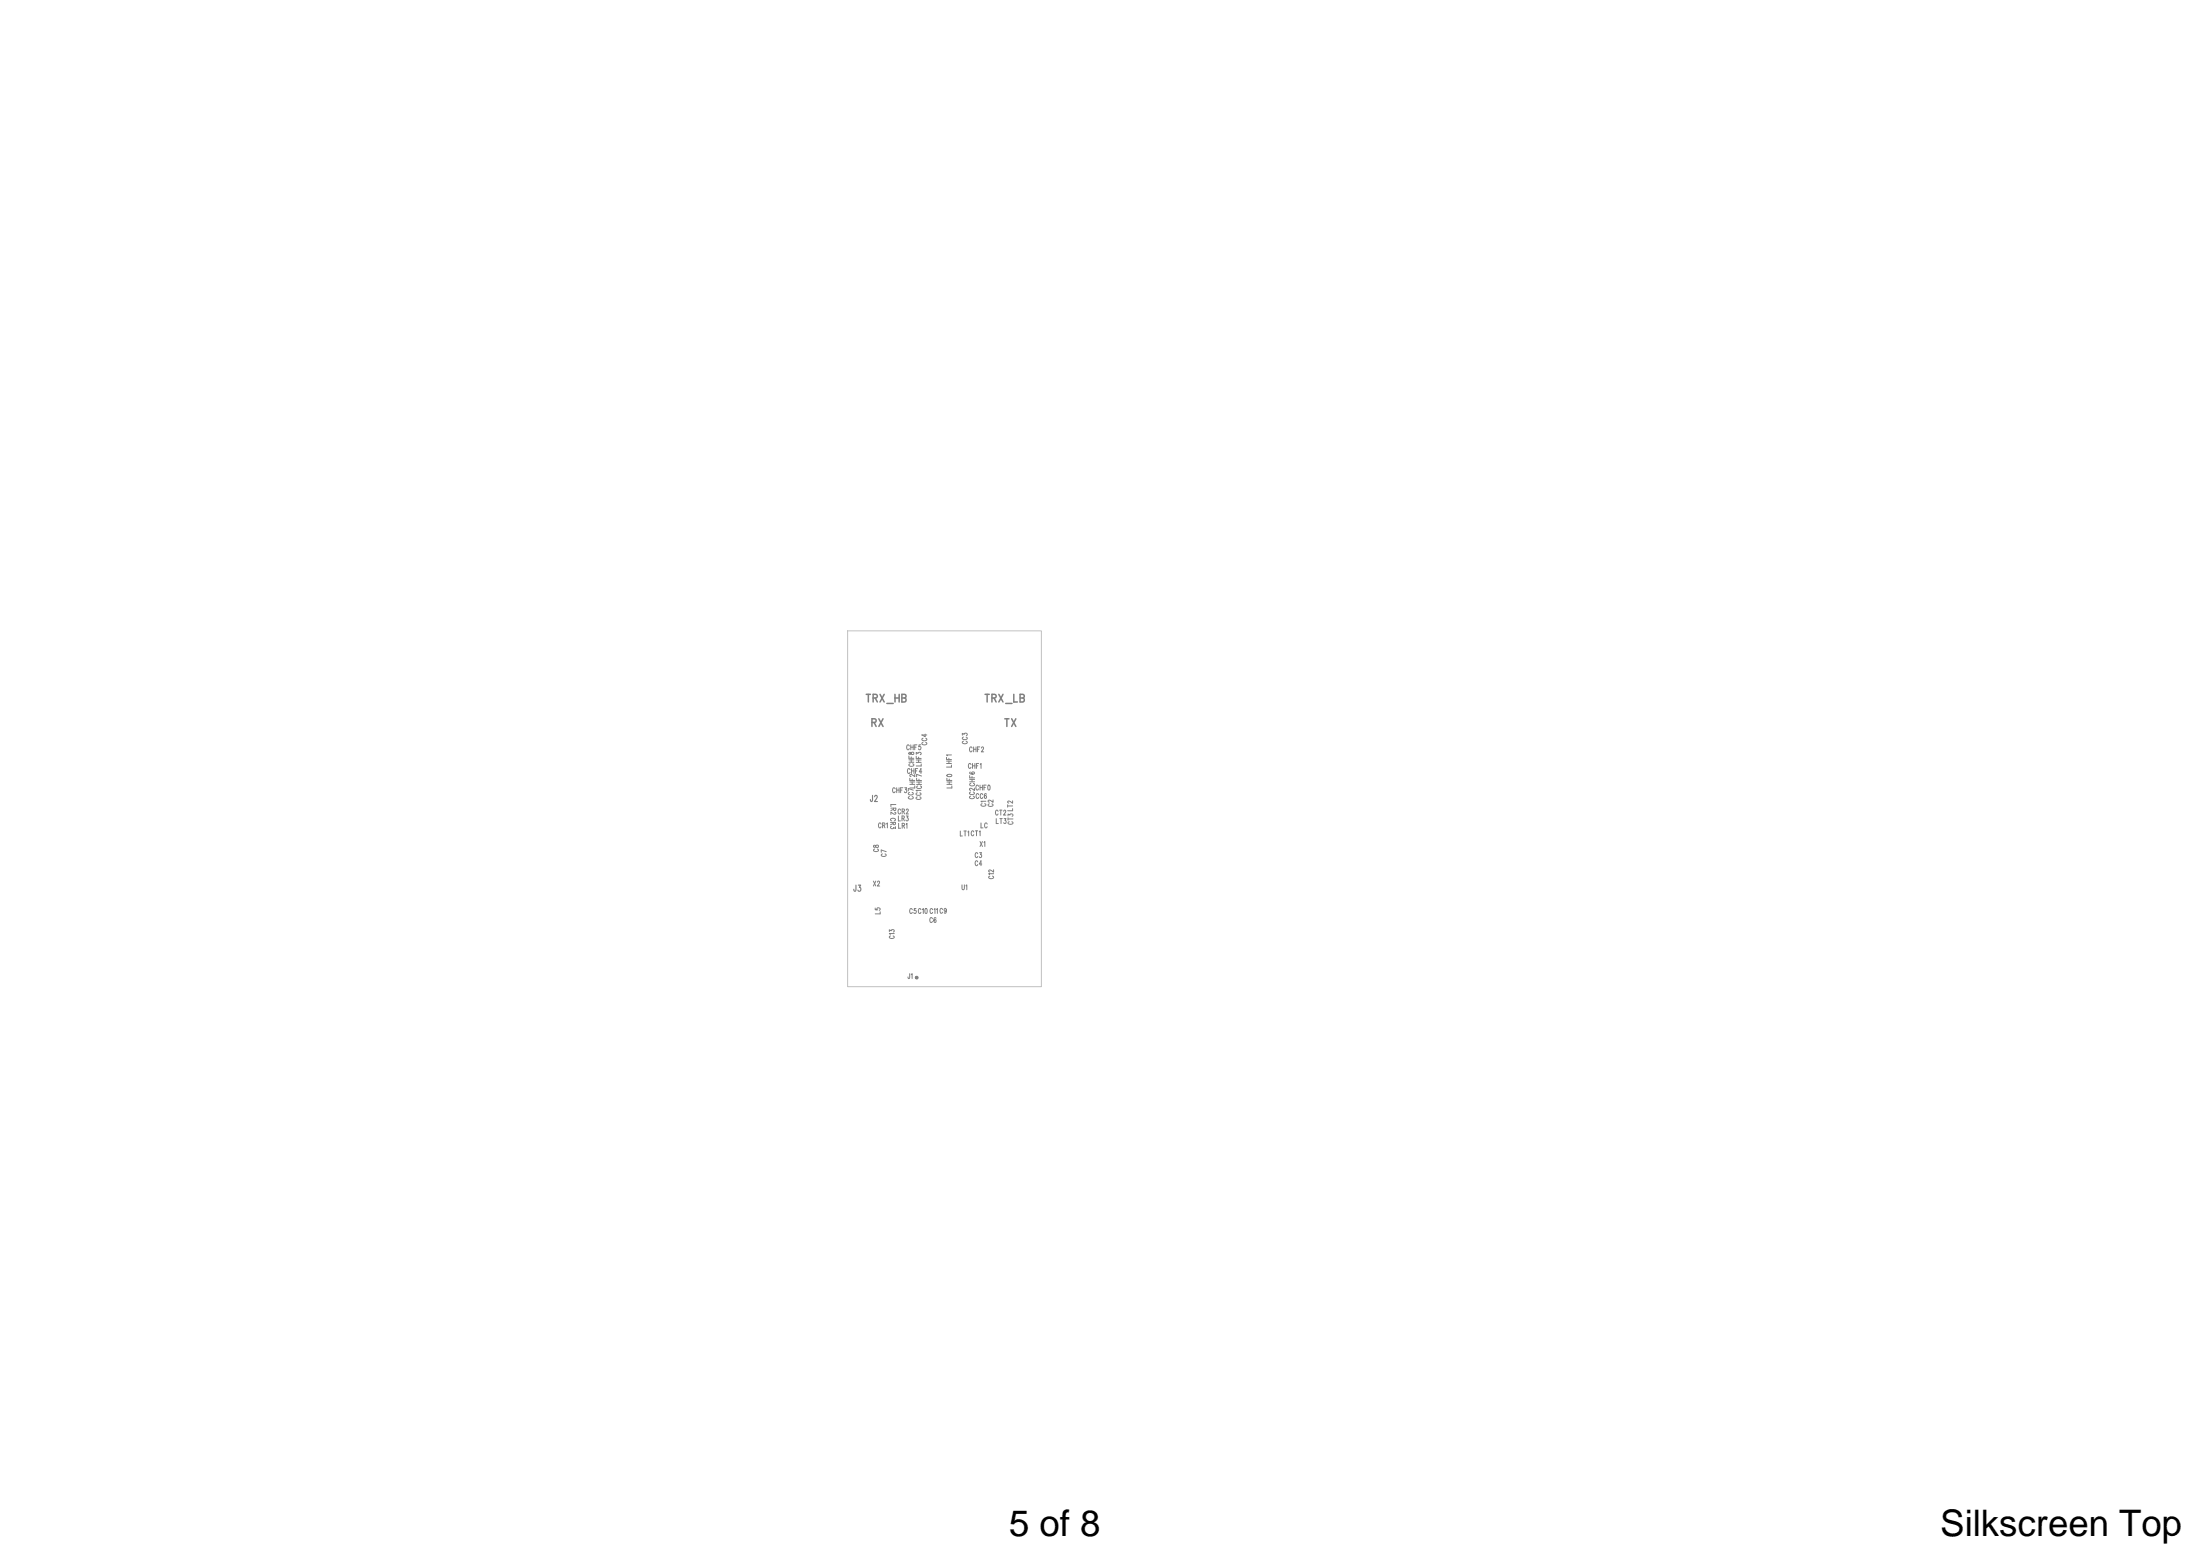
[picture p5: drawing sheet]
<svg xmlns="http://www.w3.org/2000/svg" width="297mm" height="210mm" viewBox="0 0 297 210" stroke-linecap="round" stroke-linejoin="round" font-family="sans-serif">
<path d="M114.4 85.2h26.2v48h-26.2z" fill="none" stroke="#c0c0c0" stroke-width=".14"/>
<circle cx="123.8" cy="132" r=".1" fill="#808080" stroke="#808080" stroke-width=".3"/>
<g font-size="4.9">
<text x="136.2" y="207.4">5 of 8</text>
<text x="262" y="207.4">Silkscreen Top</text>
</g>
<g font-size="1.8" fill="#808080">
<text x="116.9" y="94.9">TRX_HB</text>
<text x="132.9" y="94.9">TRX_LB</text>
<text x="117.6" y="98.2">RX</text>
<text x="135.6" y="98.2">TX</text>
</g>
<g font-size="1.3" fill="#808080">
<text x="117.5" y="108.2">J2</text>
<text x="115.3" y="120.3">J3</text>
</g>
<g font-size="1" fill="#808080">
<text x="122.4" y="101.2">CHF5</text>
<text x="125.1" y="100.5" transform="rotate(-90 125.1 100.5)">CC4</text>
<text x="130.6" y="100.4" transform="rotate(-90 130.6 100.4)">CC3</text>
<text x="130.9" y="101.5">CHF2</text>
<text x="120.5" y="107">CHF3</text>
<text x="122.5" y="104.4">CHF4</text>
<text x="123.3" y="107.9" transform="rotate(-90 123.3 107.9)">CC7LHF2</text>
<text x="123.4" y="103.4" transform="rotate(-90 123.4 103.4)">CHF8</text>
<text x="124.3" y="107.9" transform="rotate(-90 124.3 107.9)">CC1CHF7</text>
<text x="124.4" y="103.4" transform="rotate(-90 124.4 103.4)">LHF3</text>
<text x="128.5" y="103.5" transform="rotate(-90 128.5 103.5)">LHF1</text>
<text x="128.5" y="106.4" transform="rotate(-90 128.5 106.4)">LHF0</text>
<text x="130.8" y="103.7">CHF1</text>
<text x="131.6" y="107.8" transform="rotate(-90 131.6 107.8)">CC2 CHF6</text>
<text x="131.8" y="106.6">CHF0</text>
<text x="131.8" y="107.8">CC6</text>
<text x="118.6" y="111.8">CR1</text>
<text x="120.3" y="108.6" transform="rotate(90 120.3 108.6)">LR2 CR3</text>
<text x="121.3" y="109.9">CR2</text>
<text x="121.3" y="110.8">LR3</text>
<text x="121.3" y="111.8">LR1</text>
<text x="129.7" y="112.8">LT1 CT1</text>
<text x="132.5" y="111.8">LC</text>
<text x="133.1" y="108.8" transform="rotate(-90 133.1 108.8)">C1</text>
<text x="134.1" y="108.9" transform="rotate(-90 134.1 108.9)">C2</text>
<text x="134.4" y="110">CT2</text>
<text x="134.5" y="111.2">LT3</text>
<text x="136.8" y="111.3" transform="rotate(-90 136.8 111.3)">CT3 LT2</text>
<text x="117.9" y="119.6">X2</text>
<text x="118.6" y="115" transform="rotate(-90 118.6 115)">C8</text>
<text x="119.7" y="115.6" transform="rotate(-90 119.7 115.6)">C7</text>
<text x="131.7" y="116.9">C4</text>
<text x="131.7" y="115.8">C3</text>
<text x="132.3" y="114.3">X1</text>
<text x="134.2" y="118.6" transform="rotate(-90 134.2 118.6)">C12</text>
<text x="118.8" y="123.4" transform="rotate(-90 118.8 123.4)">L5</text>
<text x="122.8" y="123.3">C5 C10 C11 C9</text>
<text x="125.5" y="124.5">C6</text>
<text x="129.9" y="120.1">U1</text>
<text x="120.7" y="126.7" transform="rotate(-90 120.7 126.7)">C13</text>
<text x="122.6" y="132.1">J1</text>
</g>
</svg>
